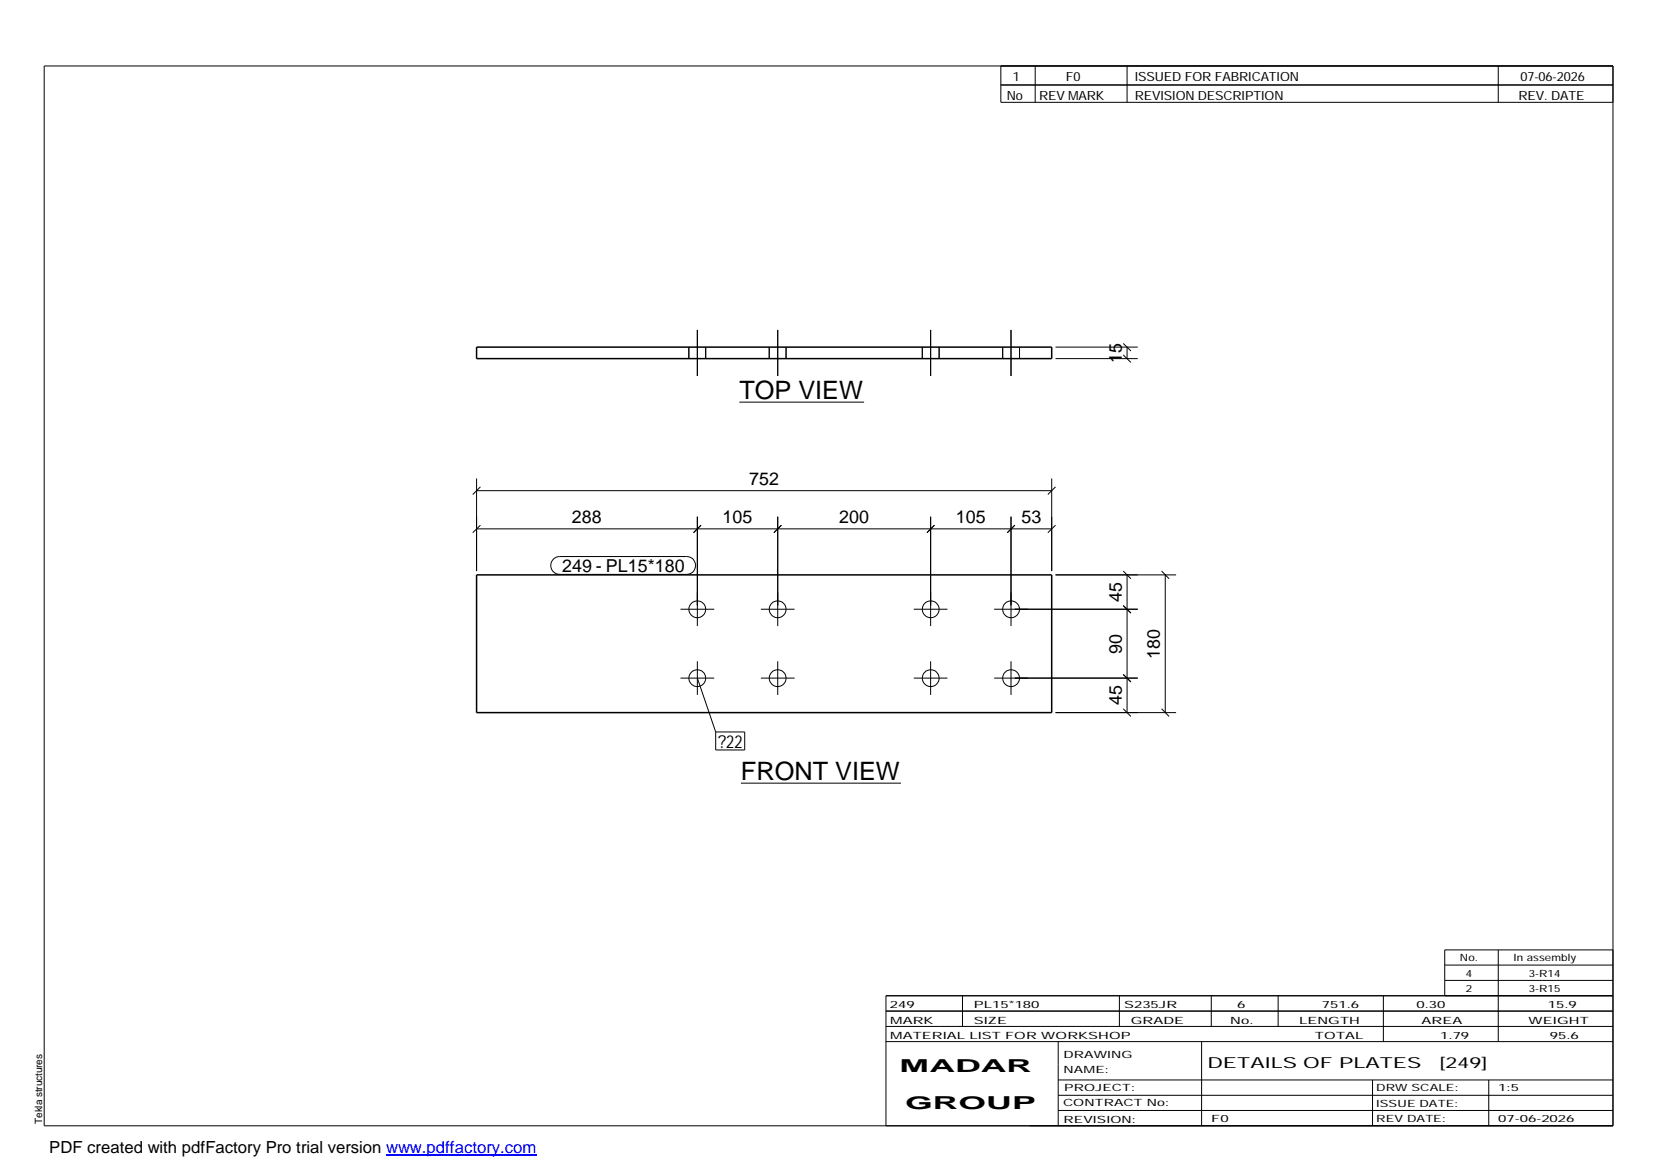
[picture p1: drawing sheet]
<svg xmlns="http://www.w3.org/2000/svg" width="420mm" height="297mm" viewBox="0 0 420 297" stroke-linecap="round" stroke-linejoin="round" font-family="sans-serif">
<g fill="none" stroke="#000" stroke-width=".25">
<path d="M11.2 16.7h398.3v269.1h-398.3zM254.1 16.7v9.3h155.4M262.8 16.7v9.3M286.1 16.7v9.3M380.4 16.7v9.3M254.1 21.6h155.4M174.9 88.1v2.9M177 83.8v11.6M179.2 88.1v2.9M195.3 88.1v2.9M197.4 83.8v11.6M199.6 88.1v2.9"/>
<path d="M234.1 88.1v2.9M236.3 83.8v11.6M238.4 88.1v2.9M254.6 88.1v2.9M256.7 83.8v11.6M258.8 88.1v2.9M268 91h20.8M268 88.1h20.8M285.2 90.1l1.9 1.9M285.2 87.2l1.9 1.9M286.1 88.1v2.9M187.7 102.1h31.7"/>
<path d="M121 124.6h146M121 121.5v23.5M121 134.3h146M122 123.6l-2 1.9M122 133.3l-2 1.9M177 131.2v27.7M178 133.3l-1.9 1.9M197.4 131.2v27.7M198.4 133.3l-1.9 1.9M236.3 131.2v27.7M237.2 133.3l-1.9 1.9M256.7 131.2v27.7"/>
<path d="M257.6 133.3l-1.9 1.9M267 121.5v23.5M268 123.6l-2 1.9M268 133.3l-2 1.9M140.5 141.9l.7-.4 .9-.2h32.2a2.26 2.26 0 0 1 2.3 2.3 2.26 2.26 0 0 1-2.3 2.2h-32.2a2.27 2.27 0 0 1-2.1-1.4 2.27 2.27 0 0 1 .5-2.5zM172.8 154.7h8.5M193.2 154.7h8.5M232 154.7h8.5M252.4 154.7h36.4M268 146h30.6M285.2 153.7l1.9 1.9M285.2 145l1.9 1.9"/>
<path d="M286.1 146v34.9M294.9 145l1.9 1.9M295.8 146v34.9M172.8 172.2h8.5M177 167.9v8.5M177 172.2l4.7 13.6M193.2 172.2h8.5M197.4 167.9v8.5M232 172.2h8.5M236.3 167.9v8.5M252.4 172.2h36.4M256.7 167.9v8.5"/>
<path d="M285.2 179.9l1.9 2M285.2 171.2l1.9 1.9M294.9 179.9l1.9 2M181.7 185.8h7.4v4.6h-7.4zM188.1 198.8h40.6M268 180.9h30.6M224.9 256.7h184.6M244.3 252.8v7.8M284.2 252.8v7.8M307.5 252.8v7.8M324.5 252.8v7.8M351.2 252.8v11.6"/>
<path d="M366.8 245h42.7M366.8 248.9h42.7M380.4 241.2v23.2M409.5 241.2h-42.7v11.6M409.5 252.8h-184.6v33M224.9 264.4h184.6M224.9 260.6h184.6M268.6 264.4v21.4M268.6 274.2h140.9M268.6 278.1h140.9M305.1 264.4v21.4M348.4 274.2v11.6"/>
<path d="M378 274.2v11.6M268.6 281.9h140.9"/>
<circle cx="177" cy="154.7" r="2.15"/>
<circle cx="197.4" cy="154.7" r="2.15"/>
<circle cx="236.3" cy="154.7" r="2.15"/>
<circle cx="256.7" cy="154.7" r="2.14"/>
<circle cx="177" cy="172.2" r="2.15"/>
<circle cx="197.4" cy="172.2" r="2.15"/>
<circle cx="236.3" cy="172.2" r="2.15"/>
<circle cx="256.7" cy="172.2" r="2.14"/>
</g>
<path d="M121 88.1h146v2.9h-146zM121 146h146v34.9h-146z" fill="none" stroke="#000" stroke-width=".38"/>
<path d="M98 293.3h38.2" fill="none" stroke="#00f" stroke-width=".3"/>
<g font-size="6.4">
<text x="187.7" y="101.3">TOP VIEW</text>
<text x="188.1" y="198.1">FRONT VIEW</text>
</g>
<g font-size="4.5">
<text x="284.8" y="92.1" transform="rotate(-90 284.8 92.1)">15</text>
<text x="190.2" y="123.2">752</text>
<text x="145.2" y="132.9">288</text>
<text x="183.4" y="132.9">105</text>
<text x="213.1" y="132.9">200</text>
<text x="242.7" y="132.9">105</text>
<text x="259.3" y="132.9">53</text>
<text x="142.7" y="145.3">249 - PL15*180</text>
<text x="284.8" y="152.9" transform="rotate(-90 284.8 152.9)">45</text>
<text x="284.8" y="165.9" transform="rotate(-90 284.8 165.9)">90</text>
<text x="294.5" y="167.2" transform="rotate(-90 294.5 167.2)">180</text>
<text x="284.8" y="179.1" transform="rotate(-90 284.8 179.1)">45</text>
<text x="182.3" y="189.8">?22</text>
<text x="228.4" y="272.3">MADAR</text>
<text x="229.8" y="281.6">GROUP</text>
</g>
<text font-size="4.2" x="12.5" y="292.7">PDF created with pdfFactory Pro trial version www.pdffactory.com</text>
<g font-size="3.9">
<text x="306.5" y="271.3">DETAILS OF PLATES</text>
<text x="365.4" y="271.3">[249]</text>
</g>
<g font-size="3.2">
<text x="257.1" y="20.5">1</text>
<text x="270.6" y="20.5">F0</text>
<text x="288.1" y="20.5">ISSUED FOR FABRICATION</text>
<text x="386" y="20.5">07-06-2026</text>
<text x="255.6" y="25.5">No</text>
<text x="263.8" y="25.5">REV MARK</text>
<text x="288.1" y="25.5">REVISION DESCRIPTION</text>
<text x="385.5" y="25.5">REV. DATE</text>
</g>
<g font-size="2.5">
<text x="370.6" y="244.1">No.</text>
<text x="384.3" y="244.1">In assembly</text>
<text x="372.1" y="247.9">4</text>
<text x="372.1" y="251.8">2</text>
<text x="388.1" y="247.9">3-R14</text>
<text x="388.1" y="251.8">3-R15</text>
<text x="225.9" y="255.9">249</text>
<text x="247.3" y="255.9">PL15*180</text>
<text x="285.4" y="255.9">S235JR</text>
<text x="314.1" y="255.9">6</text>
<text x="335.6" y="255.9">751.6</text>
<text x="359.6" y="255.9">0.30</text>
<text x="392.9" y="255.9">15.9</text>
<text x="226" y="263.7">MATERIAL LIST FOR WORKSHOP</text>
<text x="226" y="259.9">MARK</text>
<text x="247.2" y="259.9">SIZE</text>
<text x="287.1" y="259.9">GRADE</text>
<text x="312.3" y="259.9">No.</text>
<text x="329.8" y="259.9">LENGTH</text>
<text x="333.8" y="263.7">TOTAL</text>
<text x="360.9" y="259.9">AREA</text>
<text x="365.6" y="263.7">1.79</text>
<text x="388.1" y="259.9">WEIGHT</text>
<text x="393.4" y="263.7">95.6</text>
<text x="270" y="268.5">DRAWING</text>
<text x="270" y="272.5">NAME:</text>
<text x="269.9" y="280.9">CONTRACT No:</text>
<text x="270.2" y="277">PROJECT:</text>
<text x="349.4" y="277.1">DRW SCALE:</text>
<text x="349.4" y="281">ISSUE DATE:</text>
<text x="380.4" y="277.1">1:5</text>
<text x="10.7" y="285.4" transform="rotate(-90 10.7 285.4)">Tekla structures</text>
<text x="270" y="285">REVISION:</text>
<text x="307.5" y="284.8">F0</text>
<text x="349.4" y="284.8">REV DATE:</text>
<text x="380.4" y="284.8">07-06-2026</text>
</g>
</svg>
